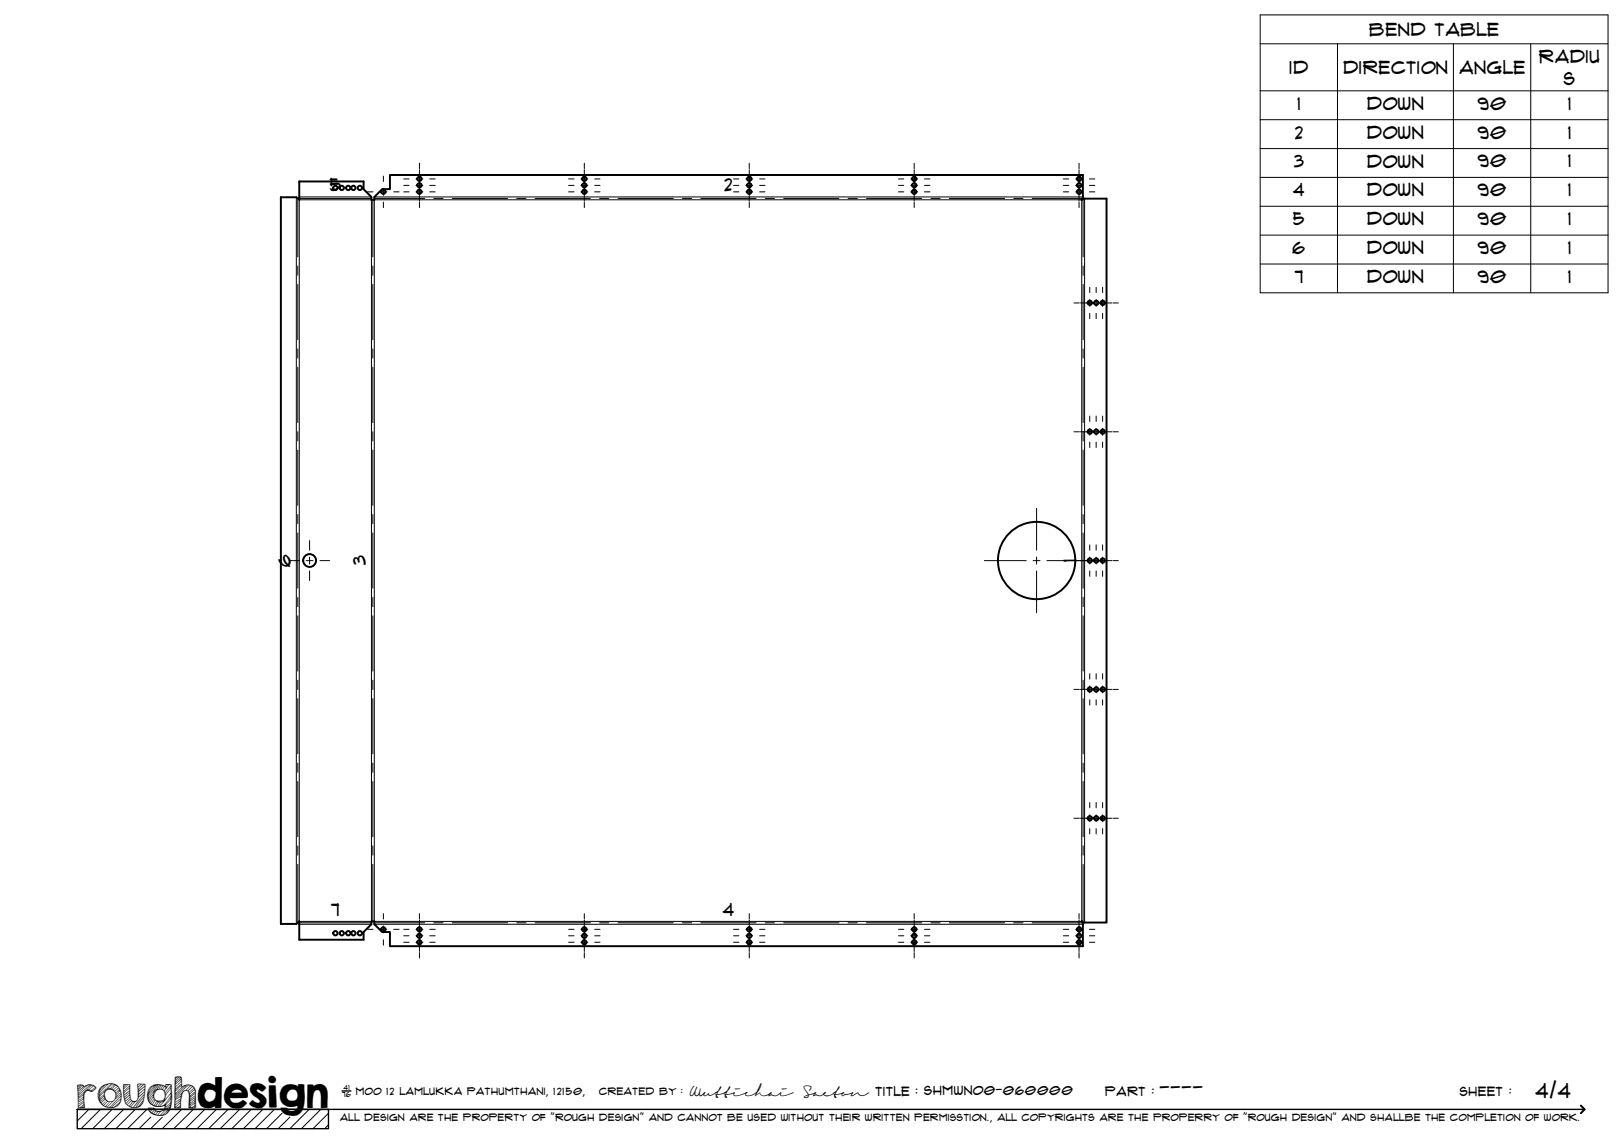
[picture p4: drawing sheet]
<svg xmlns="http://www.w3.org/2000/svg" width="420mm" height="297mm" viewBox="0 0 420 297" stroke-linecap="round" stroke-linejoin="round" font-family="sans-serif">
<!-- layer: Visible -->
<g fill="none" stroke="#000" stroke-width=".51">
<path d="M72.7 51h4l.7 .7v-4.7h16.7v1.9l2 2.1v.7h.7l.1-.7 2-2.1h2v-3.6h179.3v5.8l-.4 .6 .7-.3h5.8v187.3h-5.8l-.6-.3 .3 .6v5.8h-179.3v-3.6h-2l-2-2.1-.1-.7h-.7v.7l-2 2.1v1.9h-16.7v-4.7l-.7 .7h-4z"/>
<circle cx="86.8" cy="48.6" r=".56"/>
<circle cx="88.4" cy="48.6" r=".56"/>
<circle cx="90.1" cy="48.6" r=".56"/>
<circle cx="91.4" cy="48.6" r=".56"/>
<circle cx="93.1" cy="48.6" r=".56"/>
<circle cx="99.2" cy="49.6" r=".56"/>
<circle cx="108.5" cy="46.3" r=".56"/>
<circle cx="108.5" cy="49.6" r=".56"/>
<circle cx="108.5" cy="47.9" r=".56"/>
<circle cx="151.2" cy="47.9" r=".56"/>
<circle cx="151.2" cy="46.3" r=".56"/>
<circle cx="151.2" cy="49.6" r=".56"/>
<circle cx="193.9" cy="49.6" r=".56"/>
<circle cx="193.9" cy="47.9" r=".56"/>
<circle cx="193.9" cy="46.3" r=".56"/>
<circle cx="236.5" cy="47.9" r=".56"/>
<circle cx="236.5" cy="49.6" r=".56"/>
<circle cx="236.5" cy="46.3" r=".56"/>
<circle cx="279.2" cy="46.3" r=".56"/>
<circle cx="279.2" cy="49.6" r=".56"/>
<circle cx="279.2" cy="47.9" r=".56"/>
<circle cx="282" cy="78.4" r=".56"/>
<circle cx="283.6" cy="78.4" r=".56"/>
<circle cx="285.3" cy="78.4" r=".56"/>
<circle cx="282" cy="111.7" r=".56"/>
<circle cx="283.6" cy="111.7" r=".56"/>
<circle cx="285.3" cy="111.7" r=".56"/>
<circle cx="80.1" cy="145" r="1.66"/>
<circle cx="268.2" cy="145" r="10"/>
<circle cx="282" cy="145" r=".56"/>
<circle cx="283.6" cy="145" r=".56"/>
<circle cx="285.3" cy="145" r=".56"/>
<circle cx="282" cy="178.4" r=".56"/>
<circle cx="283.6" cy="178.4" r=".56"/>
<circle cx="285.3" cy="178.4" r=".56"/>
<circle cx="282" cy="211.7" r=".56"/>
<circle cx="283.6" cy="211.7" r=".56"/>
<circle cx="285.3" cy="211.7" r=".56"/>
<circle cx="86.8" cy="241.5" r=".56"/>
<circle cx="88.4" cy="241.5" r=".56"/>
<circle cx="90.1" cy="241.5" r=".56"/>
<circle cx="91.4" cy="241.5" r=".56"/>
<circle cx="93.1" cy="241.5" r=".56"/>
<circle cx="99.2" cy="240.5" r=".56"/>
<circle cx="108.5" cy="243.8" r=".56"/>
<circle cx="108.5" cy="242.1" r=".56"/>
<circle cx="108.5" cy="240.5" r=".56"/>
<circle cx="151.2" cy="242.1" r=".56"/>
<circle cx="151.2" cy="243.8" r=".56"/>
<circle cx="151.2" cy="240.5" r=".56"/>
<circle cx="193.9" cy="243.8" r=".56"/>
<circle cx="193.9" cy="242.1" r=".56"/>
<circle cx="193.9" cy="240.5" r=".56"/>
<circle cx="236.5" cy="243.8" r=".56"/>
<circle cx="236.5" cy="240.5" r=".56"/>
<circle cx="236.5" cy="242.1" r=".56"/>
<circle cx="279.2" cy="242.1" r=".56"/>
<circle cx="279.2" cy="240.5" r=".56"/>
<circle cx="279.2" cy="243.8" r=".56"/>
</g>
<!-- layer: Bend Center -->
<g fill="none" stroke="#000" stroke-width=".26">
<path d="M77 51.4v15M77.4 51.3h18.7M96.5 51.7v14.7M96.9 51.3h13M112.2 51.3h2.4M117 51.3h14.3M133.7 51.3h2.4M138.5 51.3h14.2M155.1 51.3h2.4M159.9 51.3h14.3M176.6 51.3h2.3M181.3 51.3h14.3"/>
<path d="M198 51.3h2.4M202.8 51.3h14.2M219.4 51.3h2.4M224.2 51.3h14.3M240.9 51.3h2.3M245.6 51.3h14.3M262.3 51.3h2.4M267 51.3h13.1M280.2 51.5v14.9M77 68.8v2.4M77 73.6v14.3M96.5 68.8v2.4"/>
<path d="M96.5 73.6v14.3M280.2 68.8v2.4M280.2 73.6v14.3M77 90.3v2.4M77 95v14.3M96.5 90.3v2.4M96.5 95v14.3M280.2 90.3v2.4M280.2 95v14.3M77 111.7v2.4M77 116.5v14.3M96.5 111.7v2.4"/>
<path d="M96.5 116.5v14.3M280.2 111.7v2.4M280.2 116.5v14.3M77 133.1v2.4M77 137.9v14.3M96.5 133.1v2.4M96.5 137.9v14.3M280.2 133.1v2.4M280.2 137.9v14.3M77 154.6v2.4M77 159.3v14.3M96.5 154.6v2.4"/>
<path d="M96.5 159.3v14.3M280.2 154.6v2.4M280.2 159.3v14.3M77 176v2.4M96.5 176v2.4M280.2 176v2.4M77 180.8v14.3M77 197.4v2.4M96.5 180.8v14.3M96.5 197.4v2.4M280.2 180.8v14.3M280.2 197.4v2.4"/>
<path d="M77 202.2v14.3M77 218.9v2.4M96.5 202.2v14.3M96.5 218.9v2.4M280.2 202.2v14.3M280.2 218.9v2.4M77 223.7v15M77.4 238.8h18.7M96.5 223.7v14.7M96.9 238.8h13M112.2 238.8h2.4M117 238.8h14.3"/>
<path d="M133.7 238.8h2.4M138.5 238.8h14.2M155.1 238.8h2.4M159.9 238.8h14.3M176.6 238.8h2.3M181.3 238.8h14.3M198 238.8h2.4M202.8 238.8h14.2M219.4 238.8h2.4M224.2 238.8h14.3M240.9 238.8h2.3M245.6 238.8h14.3"/>
<path d="M262.3 238.8h2.4M267 238.8h13.1M280.2 223.7v14.9"/>
</g>
<!-- layer: Visible Narrow -->
<path d="M76.7 51v188.1M77.4 51.7h18.7v186.7h-18.7zM77.4 51h18.7M96.9 51h183.3M279.8 51.7h-183v186.7h183M279.9 51.7v186.7M280.6 51.4v187.3M77.4 239.1h18.7M96.9 239.1h183.3" fill="none" stroke="#000" stroke-width=".26"/>
<!-- layer: TitleBlock -->
<path d="M20 287h65v5h-65zM20 287h390M88.5 282.3h2.3" fill="none" stroke="#000" stroke-width=".36"/>
<path d="M409 286.1l1 .9-1 1" fill="none" stroke="#000" stroke-width=".51"/>
<g fill="none" stroke="#000" stroke-width=".26">
<path d="M23 287l-3 3.1M26 287l-5 5M29 287l-5 5M32 287l-5 5M35 287l-5 5M38 287l-5 5M39 289.1l-3 2.9M42 289.1l-3 2.9M47 287l-5 5M50 287l-5 5M53 287l-5 5M56 287l-5 5"/>
<path d="M59 287l-5 5M62 287l-5 5M65 287l-5 5M68 287l-5 5M71 287l-5 5M73 288l-4 4M75 289.1l-3 2.9M80 287l-5 5M83 287l-5 5M85 288l-4 4M85 291l-1 1"/>
</g>
<!-- layer: Smart Centers -->
<g fill="none" stroke="#000" stroke-width=".26">
<path d="M95.1 49.6h1.4M98.3 49.6h1.8M99.2 45.6v1.4M99.2 48.7v1.8M99.2 52.3v1.4M101.9 49.6h1.4M104.5 49.6h1.3M104.5 46.3h1.3M104.5 48h1.3M107.6 49.6h1.8M107.6 46.3h1.8M107.6 48h1.8"/>
<path d="M108.5 42.2v1.4M108.5 43.9v1.4M108.5 45.4v5.1M108.5 50.6v1.4M108.5 52.3v1.4M111.2 49.6h1.4M111.2 46.3h1.4M111.2 48h1.4M147.1 49.6h1.4M147.1 46.3h1.4M147.1 48h1.4M150.3 49.6h1.8"/>
<path d="M150.3 46.3h1.8M150.3 48h1.8M151.2 42.2v1.4M151.2 43.9v1.4M151.2 45.4v5.1M151.2 50.6v1.4M151.2 52.3v1.4M153.9 49.6h1.3M153.9 46.3h1.3M153.9 48h1.3M189.8 49.6h1.4M189.8 46.3h1.4"/>
<path d="M189.8 48h1.4M193 49.6h1.7M193 46.3h1.7M193 48h1.7M193.8 42.2v1.4M193.8 43.9v1.4M193.8 45.4v5.1M193.8 50.6v1.4M193.8 52.3v1.4M196.5 49.6h1.4M196.5 46.3h1.4M196.5 48h1.4"/>
<path d="M232.5 49.6h1.3M232.5 46.3h1.3M232.5 48h1.3M235.6 49.6h1.8M235.6 46.3h1.8M235.6 48h1.8M236.5 42.2v1.4M236.5 43.9v1.4M236.5 45.4v5.1M236.5 50.6v1.4M236.5 52.3v1.4M239.2 49.6h1.4"/>
<path d="M239.2 46.3h1.4M239.2 48h1.4M275.1 49.6h1.4M275.1 46.3h1.4M275.1 48h1.4M278.3 49.6h1.8M278.3 46.3h1.8M278.3 48h1.8M279.2 42.2v1.4M279.2 43.9v1.4M279.2 45.4v5.1M279.2 50.6v1.4"/>
<path d="M279.2 52.3v1.4M281.9 49.6h1.4M281.9 46.3h1.4M281.9 48h1.4M277.9 78.4h1.4M279.5 78.4h1.4M281 78.4h5.2M281.9 74.3v1.4M281.9 77.5v1.8M283.6 74.3v1.4M283.6 77.5v1.8M285.3 74.3v1.4"/>
<path d="M285.3 77.5v1.8M286.3 78.4h1.4M288 78.4h1.3M281.9 81.1v1.4M283.6 81.1v1.4M285.3 81.1v1.4M277.9 111.7h1.4M279.5 111.7h1.4M281 111.7h5.2M281.9 107.7v1.3M281.9 110.8v1.8M281.9 114.4v1.4"/>
<path d="M283.6 107.7v1.3M283.6 110.8v1.8M283.6 114.4v1.4M285.3 107.7v1.3M285.3 110.8v1.8M285.3 114.4v1.4M286.3 111.7h1.4M288 111.7h1.3M80.1 139.9v2.5M268.2 131.6v10.8M74.9 145.1h2.5M79.2 145.1h1.8"/>
<path d="M80.1 144.2v1.8M80.1 147.7v2.5M82.8 145.1h2.5M254.7 145.1h10.8M267.3 145.1h1.8M268.2 144.2v1.8M268.2 147.7v10.8M270.8 145.1h15.4M281.9 141v1.4M281.9 144.2v1.8M281.9 147.7v1.4M283.6 141v1.4"/>
<path d="M283.6 144.2v1.8M283.6 147.7v1.4M285.3 141v1.4M285.3 144.2v1.8M285.3 147.7v1.4M286.3 145.1h1.4M288 145.1h1.3M277.9 178.4h1.4M279.5 178.4h1.4M281 178.4h5.2M281.9 174.3v1.4M281.9 177.5v1.8"/>
<path d="M283.6 174.3v1.4M283.6 177.5v1.8M285.3 174.3v1.4M285.3 177.5v1.8M286.3 178.4h1.4M288 178.4h1.3M281.9 181.1v1.3M283.6 181.1v1.3M285.3 181.1v1.3M277.9 211.7h1.4M279.5 211.7h1.4M281 211.7h5.2"/>
<path d="M281.9 207.7v1.3M281.9 210.8v1.8M281.9 214.4v1.4M283.6 207.7v1.3M283.6 210.8v1.8M283.6 214.4v1.4M285.3 207.7v1.3M285.3 210.8v1.8M285.3 214.4v1.4M286.3 211.7h1.4M288 211.7h1.3M99.2 236.4v1.4"/>
<path d="M99.2 239.6v1.8M108.5 236.4v1.4M108.5 238.1v1.4M108.5 239.6v5.1M151.2 236.4v1.4M151.2 238.1v1.4M151.2 239.6v5.1M193.8 236.4v1.4M193.8 238.1v1.4M193.8 239.6v5.1M236.5 236.4v1.4M236.5 238.1v1.4"/>
<path d="M236.5 239.6v5.1M279.2 236.4v1.4M279.2 238.1v1.4M279.2 239.6v5.1M95.1 240.5h1.4M98.3 240.5h1.8M99.2 243.1v1.4M101.9 240.5h1.4M104.5 240.5h1.3M104.5 243.8h1.3M104.5 242.1h1.3M107.6 240.5h1.8"/>
<path d="M107.6 243.8h1.8M107.6 242.1h1.8M108.5 244.8v1.4M108.5 246.5v1.4M111.2 240.5h1.4M111.2 243.8h1.4M111.2 242.1h1.4M147.1 240.5h1.4M147.1 243.8h1.4M147.1 242.1h1.4M150.3 240.5h1.8M150.3 243.8h1.8"/>
<path d="M150.3 242.1h1.8M151.2 244.8v1.4M151.2 246.5v1.4M153.9 240.5h1.3M153.9 243.8h1.3M153.9 242.1h1.3M189.8 240.5h1.4M189.8 243.8h1.4M189.8 242.1h1.4M193 240.5h1.7M193 243.8h1.7M193 242.1h1.7"/>
<path d="M193.8 244.8v1.4M193.8 246.5v1.4M196.5 240.5h1.4M196.5 243.8h1.4M196.5 242.1h1.4M232.5 240.5h1.3M232.5 243.8h1.3M232.5 242.1h1.3M235.6 240.5h1.8M235.6 243.8h1.8M235.6 242.1h1.8M236.5 244.8v1.4"/>
<path d="M236.5 246.5v1.4M239.2 240.5h1.4M239.2 243.8h1.4M239.2 242.1h1.4M275.1 240.5h1.4M275.1 243.8h1.4M275.1 242.1h1.4M278.3 240.5h1.8M278.3 243.8h1.8M278.3 242.1h1.8M279.2 244.8v1.4M279.2 246.5v1.4"/>
<path d="M281.9 240.5h1.4M281.9 243.8h1.4M281.9 242.1h1.4"/>
</g>
<!-- layer: Bend Tables -->
<path d="M326 3.9h90v71.9h-90zM326 11.3h90M346 11.3v64.5M376 11.3v64.5M396 11.3v64.5M326 23.5h90M326 31h90M326 38.4h90M326 45.9h90M326 53.4h90M326 60.8h90M326 68.3h90" fill="none" stroke="#000" stroke-width=".26"/>
<text font-size="9.7" x="19.9" y="286.8">roughdesign</text>
<g font-size="5.3">
<text x="300.1" y="283.6">----</text>
<text x="397.3" y="284">4/4</text>
</g>
<g font-size="4.6">
<text x="354.4" y="9.3">Bend Table</text>
<text x="398.2" y="16.2">Radiu</text>
<text x="333.7" y="19.2">ID</text>
<text x="347.6" y="19.1">Direction</text>
<text x="377.6" y="19.1">Angle</text>
<text x="404.6" y="22.1">s</text>
<text x="335.7" y="28.4">1</text>
<text x="353.7" y="28.4">Down</text>
<text x="382.4" y="28.4">90</text>
<text x="405.7" y="28.4">1</text>
<text x="335" y="35.9">2</text>
<text x="353.7" y="35.9">Down</text>
<text x="382.4" y="35.9">90</text>
<text x="405.7" y="35.9">1</text>
<text x="334.8" y="43.3">3</text>
<text x="353.7" y="43.4">Down</text>
<text x="382.4" y="43.3">90</text>
<text x="405.7" y="43.3">1</text>
<text x="85.3" y="49.5">5</text>
<text x="187.5" y="49.5">2</text>
<text x="334.6" y="50.8">4</text>
<text x="353.7" y="50.8">Down</text>
<text x="382.4" y="50.8">90</text>
<text x="405.7" y="50.8">1</text>
<text x="334.6" y="58.3">5</text>
<text x="353.7" y="58.3">Down</text>
<text x="382.4" y="58.3">90</text>
<text x="405.7" y="58.3">1</text>
<text x="334.4" y="65.7">6</text>
<text x="353.7" y="65.8">Down</text>
<text x="382.4" y="65.7">90</text>
<text x="405.7" y="65.7">1</text>
<text x="335" y="73.2">7</text>
<text x="353.7" y="73.2">Down</text>
<text x="382.4" y="73.2">90</text>
<text x="405.7" y="73.2">1</text>
<text x="75.2" y="146.6" transform="rotate(-90 75.2 146.6)">6</text>
<text x="94.6" y="146.3" transform="rotate(-90 94.6 146.3)">3</text>
<text x="278.4" y="145.4" transform="rotate(-90 278.4 145.4)">1</text>
<text x="85.7" y="236.9">7</text>
<text x="187" y="237">4</text>
</g>
<g font-size="3.4">
<text x="178.3" y="283.5">Wuttichai</text>
<text x="208.1" y="283.5">Saeton title : SHMWNO0-060000</text>
</g>
<g font-size="3.3">
<text x="286" y="283.5">Part :</text>
<text x="377.7" y="283.5">sheet :</text>
</g>
<g font-size="2.7">
<text x="92.1" y="283.3">moo 12 Lamlukka pathumthani, 12150,</text>
<text x="155" y="283.3">created by :</text>
</g>
<text font-size="2.6" x="88" y="290.1">all design are the property of &quot;rough design&quot; and cannot be used without their written permisstion., all copyrights are the properry of &quot;rough design&quot; and shallbe the completion of work.</text>
<g font-size="1.9">
<text x="88.5" y="283.9">76</text>
<text x="88.9" y="282.1">41</text>
</g>
</svg>
